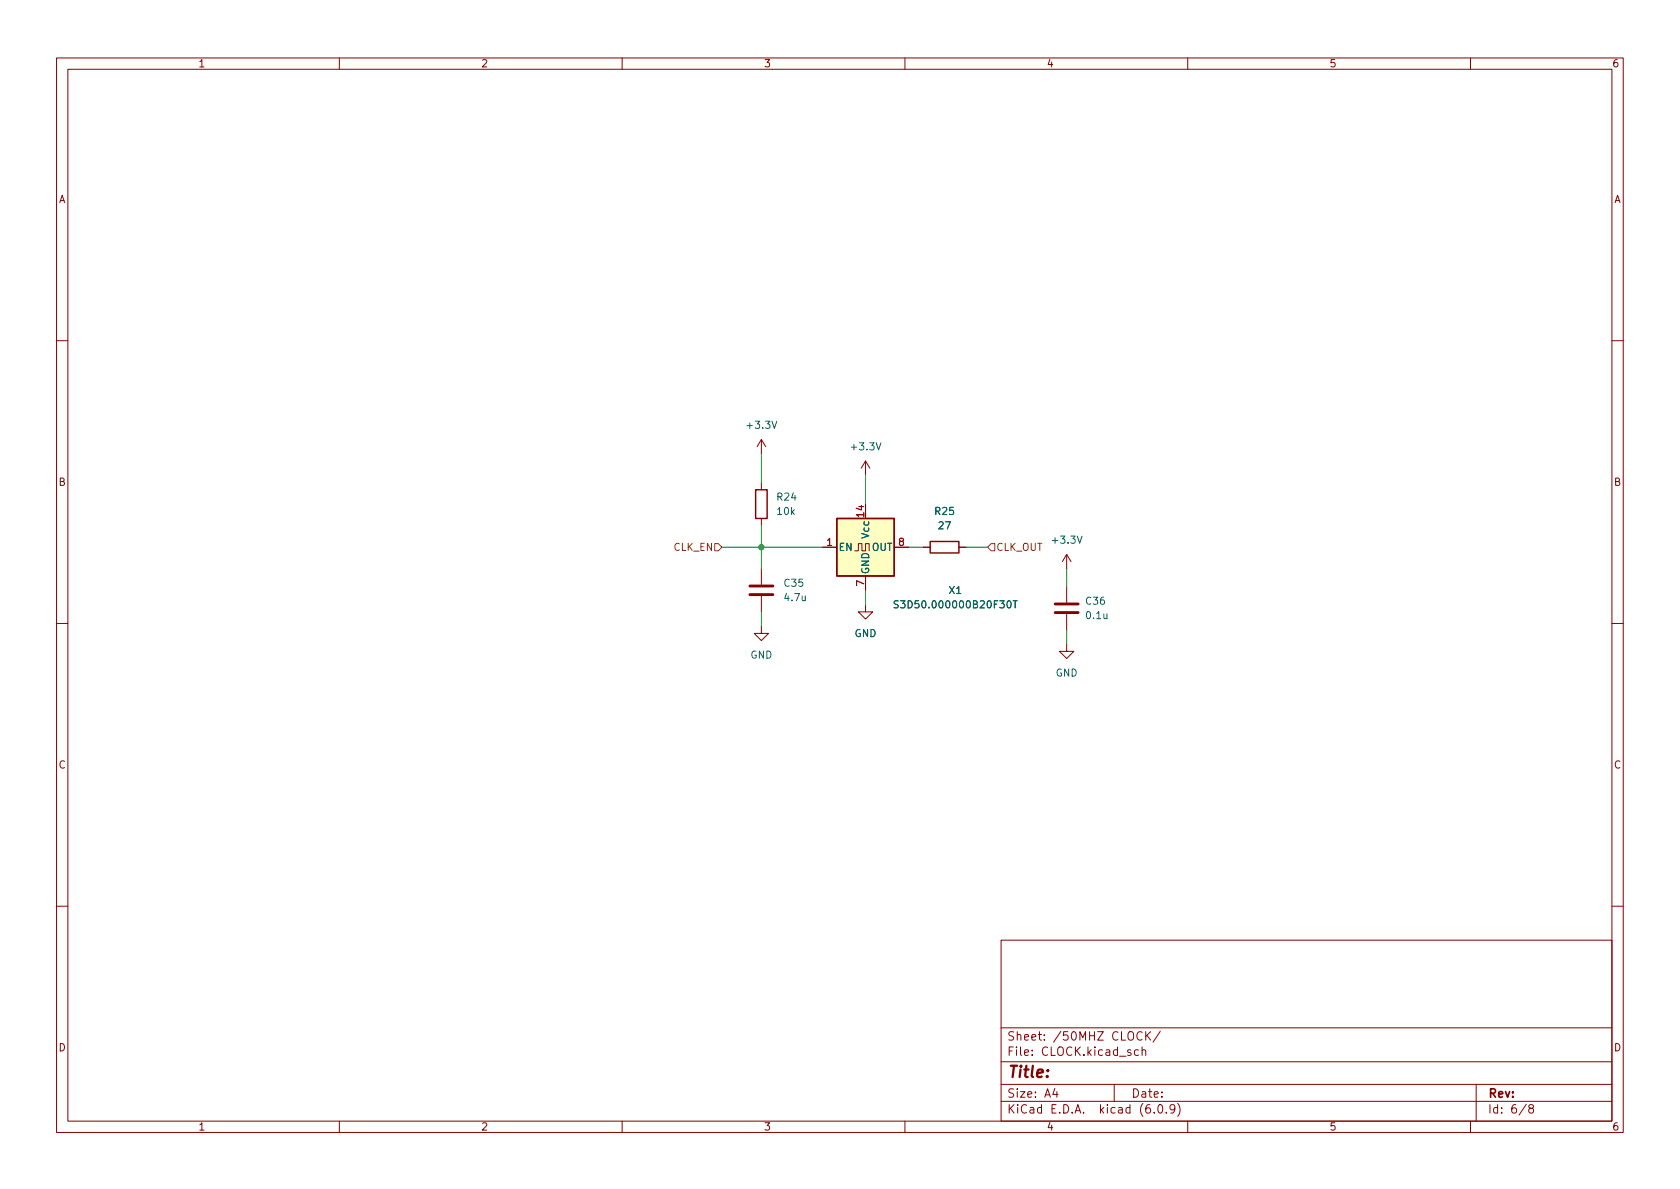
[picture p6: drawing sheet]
<svg xmlns="http://www.w3.org/2000/svg" width="297mm" height="210mm" viewBox="0 0 297 210" stroke-linecap="round" stroke-linejoin="round" font-family="sans-serif">
<g fill="none" stroke="#840000" stroke-width=".18">
<path d="M10 10.2h277v190.1h-277zM12 12.2h273v186.1h-273zM60 10.2v2M110 10.2v2M160 10.2v2M210 10.2v2M260 10.2v2M10 60.2h2M134.6 77.7v2.6M134.6 77.7l-.7 1.3M134.6 77.7l.8 1.3M285 60.2h2"/>
<path d="M134.6 85.3v1.3M134.6 91.7v1.3M145.4 96.8h2.6M151.1 97.4h.7v-1.3h.6v1.3h.6v-1.3h.7v1.3M153 81.5v2.6M153 81.5l-.7 1.3M153 81.5l.8 1.3M158.1 96.8h2.6M163.2 96.8h1.3M169.5 96.8h1.3M188.6 98l-.8 1.3M188.6 98v2.6"/>
<path d="M188.6 98l.8 1.3M10 110.2h2M134.6 110.7v1.3h1.3l-1.3 1.3-1.3-1.3h1.3M134.6 100.6v2.8M134.6 105.4v2.8M153 106.9v1.3h1.3l-1.3 1.3-1.2-1.3h1.2M153 101.8v2.6M188.6 113.9v1.3h1.3l-1.3 1.3-1.3-1.3h1.3M188.6 103.8v2.7M188.6 108.6v2.8M285 110.2h2M10 160.2h2"/>
<path d="M177 166.3h108v32h-108zM285 160.2h2M60 198.3v2M110 198.3v2M160 198.3v2M177 194.8h108M177 191.8h108M177 187.8h108M177 181.8h108M186.5 192.5l-.4 1h1M186.9 193v1M197 191.8v3"/>
<path d="M201.3 185.7l-.4-.1-.3 .3v.4l.1 .3h.6M201.9 185.8l.2-.2 .4 .1 .1 .9M201.9 182.6a.6 .6 0 0 0-.7 0 .6 .6 0 0 0-.2 .7 .56 .56 0 0 0 .3 .6 .56 .56 0 0 0 .6-.1M201.9 185.1v1.5M202.6 182.4v1.5M202.8 183.1l.6 .8M203.4 182.4l-.8 .9M204.1 196.7v.1M204.9 195.4l.2-.1a.81 .81 0 0 1 .6 .7 .81 .81 0 0 1-.3 .8h-.2a.81 .81 0 0 1-.6-.6 .81 .81 0 0 1 .3-.8zM205.1 182.4l-1.2 1.9M206.2 196.7v.1M207.7 196l-.3 .3h-.3l-.2-.3 .1-.6 .4-.1 .2 .2a.99 .99 0 0 1-.3 1.3h-.3"/>
<path d="M208.2 195.1a1.72 1.72 0 0 1 0 2.3M210 198.3v2M260 198.3v2M261 191.8v6.5M269.9 195.3l-1.3 1.9M270.6 196l-.3-.3 .1-.2 .2-.2 .4 .1 .2 .2-.1 .2-.7 .2-.1 .3v.2l.3 .3h.4l.2-.3-.1-.4-.2-.1"/>
</g>
<path d="M148 91.7h10.1v10.1h-10.1z" fill="#ffffc2" stroke="#ffffc2" stroke-width=".18"/>
<path d="M133.6 86.6h2v5.1h-2zM148 91.7h10.1v10.1h-10.1zM164.5 95.8h5v2h-5z" fill="none" stroke="#840000" stroke-width=".25"/>
<path d="M158.8 106.3l-.5-.1-.2 .2v.3l.6 .3 .1 .3-.2 .2-.5-.1M179.1 106.2h.8M179.5 106.2v1.3" fill="none" stroke="#006464" stroke-width=".18"/>
<path d="M132.6 105.2h4.1M132.6 103.6h4.1M186.6 108.3h4M186.6 106.8h4" fill="none" stroke="#840000" stroke-width=".51"/>
<path d="M126.4 96.1h.6l.6 .7-.6 .6h-.6zM175.3 96.1h.6v1.3h-.6l-.7-.6z" fill="none" stroke="#725600" stroke-width=".18"/>
<path d="M127.6 96.8h17.8M134.6 80.3v5M134.6 93v7.6M153 84.1v5M160.7 96.8h2.5M170.8 96.8h3.8M134.6 108.2v2.5M153 104.4v2.5M188.6 100.6v3.2M188.6 111.4v2.5" fill="none" stroke="#009600" stroke-width=".18"/>
<circle cx="134.6" cy="96.8" r=".46" fill="#009600" stroke="#009600" stroke-width=".18"/>
<text font-size="2.8" fill="#840000" x="178" y="190.6">Title:</text>
<g font-size="2.1" fill="#840000">
<text x="178" y="184">Sheet: /50MHZ CLOCK/</text>
<text x="178" y="186.7">File: CLOCK.kicad_sch</text>
<text x="178" y="196.9">KiCad E.D.A. kicad (6.0.9)</text>
<text x="178" y="194.1">Size: A4</text>
<text x="200" y="194.1">Date:</text>
<text x="263" y="194.1">Rev:</text>
<text x="263" y="196.9">Id: 6/8</text>
</g>
<g font-size="1.8" fill="#840000">
<text x="35" y="11.9">1</text>
<text x="85" y="11.9">2</text>
<text x="135" y="11.9">3</text>
<text x="185" y="11.9">4</text>
<text x="235" y="11.9">5</text>
<text x="285" y="11.9">6</text>
<text x="10.3" y="35.9">A</text>
<text x="285.3" y="35.9">A</text>
<text x="10.3" y="85.9">B</text>
<text x="285.3" y="85.9">B</text>
<text x="10.3" y="135.9">C</text>
<text x="285.3" y="135.9">C</text>
<text x="10.3" y="185.9">D</text>
<text x="285.3" y="185.9">D</text>
<text x="35" y="199.9">1</text>
<text x="85" y="199.9">2</text>
<text x="135" y="199.9">3</text>
<text x="185" y="199.9">4</text>
<text x="235" y="199.9">5</text>
<text x="285" y="199.9">6</text>
</g>
<g font-size="1.8" fill="#006464">
<text x="132.3" y="75.8">+3.3V</text>
<text x="150.7" y="79.6">+3.3V</text>
<text x="137.5" y="88.5">R24</text>
<text x="137.5" y="91.1">10k</text>
<text x="153.7" y="95.1" transform="rotate(-90 153.7 95.1)">Vcc</text>
<text x="165.4" y="91.1">R25</text>
<text x="166" y="93.6">27</text>
<text x="148.2" y="97.4">EN</text>
<text x="153.7" y="101.6" transform="rotate(-90 153.7 101.6)">GND</text>
<text x="154.1" y="97.4">OUT</text>
<text x="186.3" y="96.1">+3.3V</text>
<text x="138.7" y="103.8">C35</text>
<text x="138.8" y="106.3">4.7u</text>
<text x="159.3" y="107.6">S3D50.000000B20F30T</text>
<text x="167.8" y="105">X1</text>
<text x="192.1" y="106.9">C36</text>
<text x="151.1" y="112.6">GND</text>
<text x="192.2" y="109.5">0.1u</text>
<text x="132.7" y="116.5">GND</text>
<text x="186.6" y="119.6">GND</text>
</g>
<g font-size="1.8" fill="#a90000">
<text x="152.8" y="91.4" transform="rotate(-90 152.8 91.4)">14</text>
<text x="146.2" y="96.5">1</text>
<text x="158.9" y="96.5">8</text>
<text x="152.8" y="103.6" transform="rotate(-90 152.8 103.6)">7</text>
</g>
<g font-size="1.8" fill="#725600">
<text x="119.1" y="97.4">CLK_EN</text>
<text x="176.1" y="97.4">CLK_OUT</text>
</g>
</svg>
